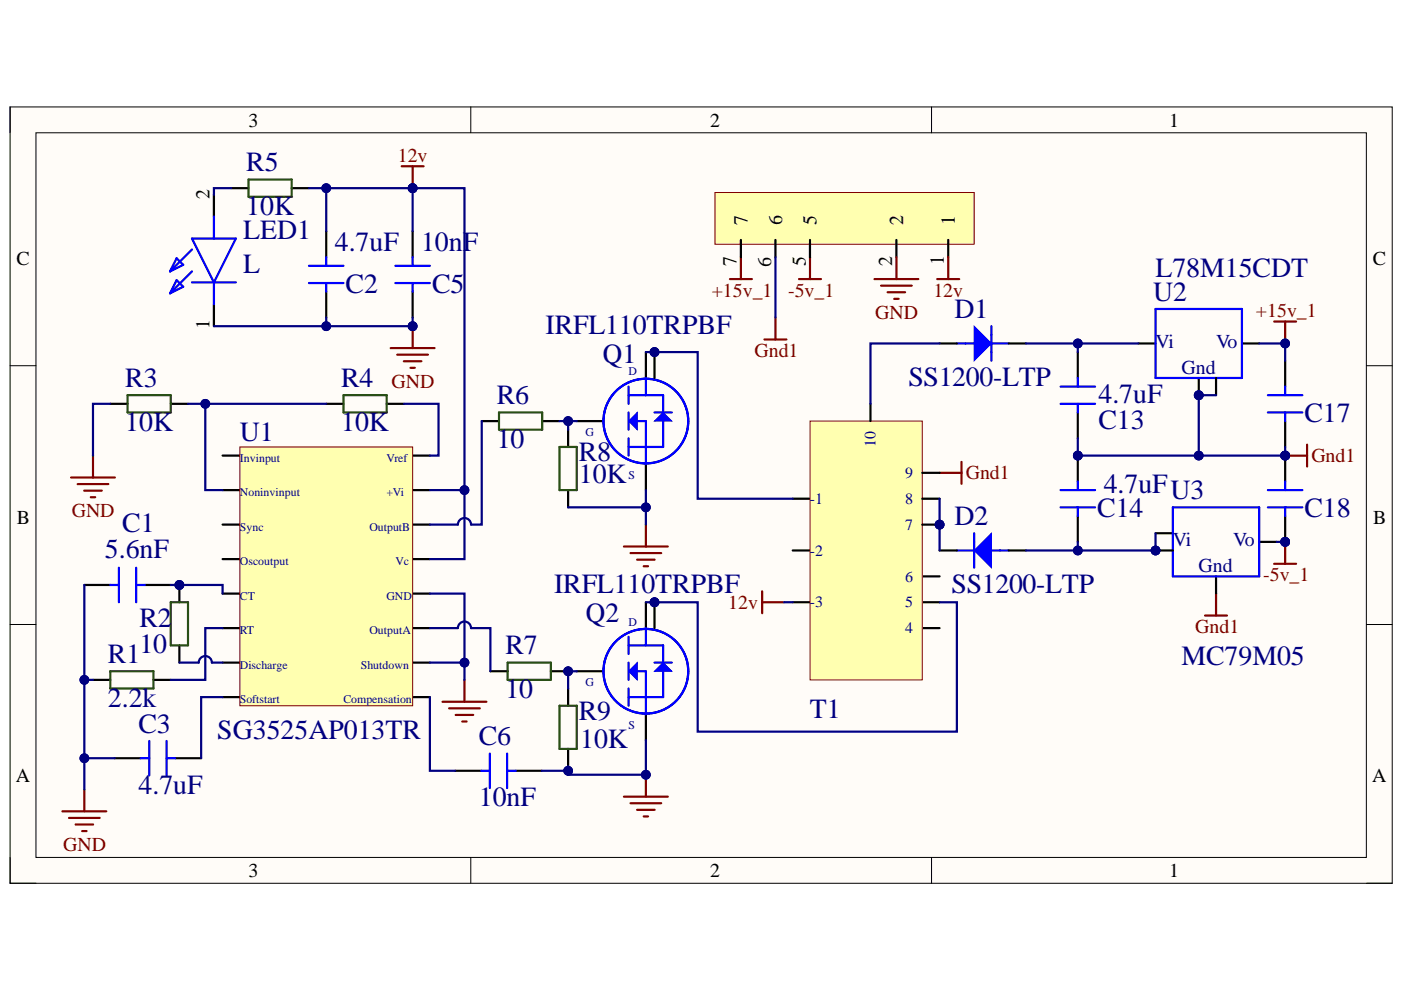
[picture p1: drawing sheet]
# Altium project Isolated Gate Driver Bias Supply.PrjPcb
1 sheet, 28 parts. Net scope: global (net labels, ports and power ports of the same name join across sheets).
Board file: Isolated Gate Driver Bias Supply PCB.PcbDoc

## Sheet Isolated Gate Driver Bias Supply Schematic.SchDoc
size 160 x 90 mm

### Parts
7  7  [SIP7]  (value not drawn)
C1  5.6nF  [Cap1206]
C2  4.7uF  [Cap1206]
C3  4.7uF  [Cap1206]
C5  10nF  [Cap1206]
C6  10nF  [Cap1206]
C13  4.7uF  [Cap1206]
C14  4.7uF  [Cap1206]
C17  CL31A106KBHNNNE  [Cap1206]  (value not drawn)
C18  CL31A106KBHNNNE  [Cap1206]  (value not drawn)
D1  SS1200-LTP  [DO-214AC]
D2  SS1200-LTP  [DO-214AC]
LED1  L  [L-1206]
Q1  IRFL110TRPBF  [SOT223]
Q2  IRFL110TRPBF  [SOT223]
R1  2.2k  [RES1206]
R2  10  [RES1206]
R3  10K  [RES1206]
R4  10K  [RES1206]
R5  10K  [RES1206]
R6  10  [RES1206]
R7  10  [RES1206]
R8  10K  [RES1206]
R9  10K  [RES1206]
T1  EE2006Transformer  [EE2006]  (value not drawn)
U1  SG3525AP013TR  [SOIC16N SG3525]
U2  L78M15CDT  [sot89]
U3  MC79M05  [sot89]

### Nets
12v: 7.1 C2.1 C5.1 R5.1 T1.3 U1.13 U1.15
+15v_1: 7.7 C17.1 U2.1
-5v_1: 7.5 C18.2 U3.3
GND: 7.2 C1.2 C2.2 C3.1 C5.2 C6.1 LED1.1(K) Q1.3 Q2.3 R1.1 R3.2 R8.1 R9.2 U1.10 U1.12
Gnd1: 7.6 C13.2 C14.1 C17.2 C18.1 T1.9 U2.2 U2.4 U3.1
NetC1_1: C1.1 R2.1 U1.5
NetC3_2: C3.2 U1.8
NetC6_2: C6.2 U1.9
NetC13_1: C13.1 D1.k U2.3
NetC14_2: C14.2 D2.a U3.2
NetD1_a: D1.a T1.10
NetD2_k: D2.k T1.7 T1.8
NetLED1_2: LED1.2(A) R5.2
NetQ1_1: Q1.1 R6.1 R8.2
NetQ1_2: Q1.2 Q1.4 T1.1
NetQ2_1: Q2.1 R7.1 R9.1
NetQ2_2: Q2.2 Q2.4 T1.5
NetR1_2: R1.2 U1.6
NetR2_2: R2.2 U1.7
NetR3_1: R3.1 R4.2 U1.2
NetR4_1: R4.1 U1.16
NetR6_2: R6.2 U1.14
NetR7_2: R7.2 U1.11

Not connected (* = marked no-connect by the designer): T1 2 4 6; U1 1 3 4
